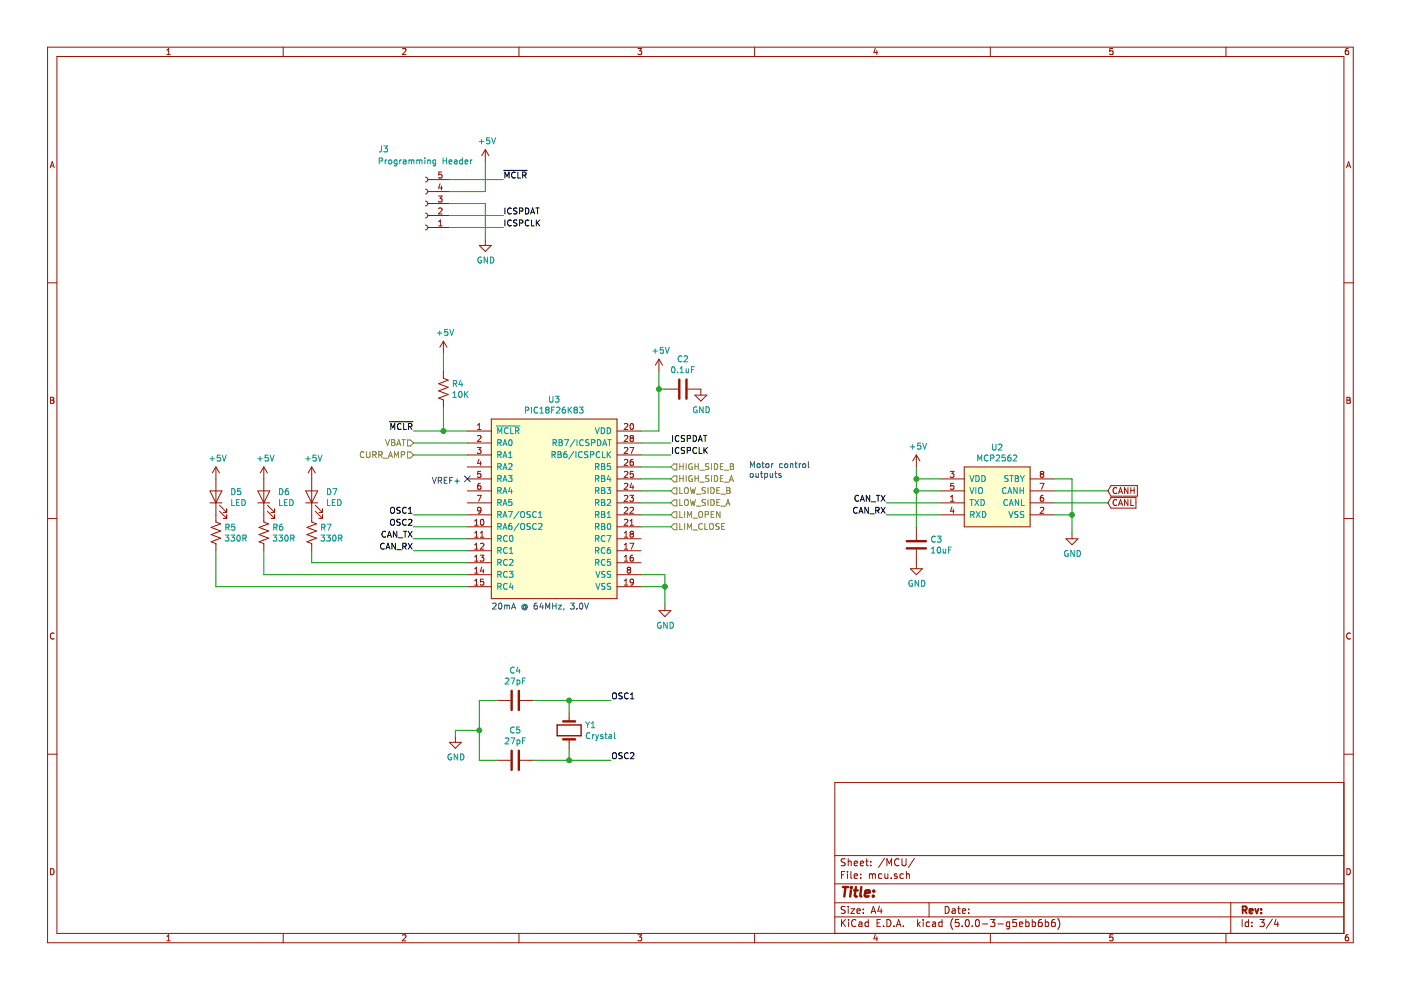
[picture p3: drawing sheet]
EESchema Schematic File Version 4
LIBS:injector-cache
EELAYER 26 0
EELAYER END
$Descr A4 11693 8268
encoding utf-8
Sheet 3 4
Title ""
Date ""
Rev ""
Comp ""
Comment1 ""
Comment2 ""
Comment3 ""
Comment4 ""
$EndDescr
$Comp
L canhw:PIC18F26K83 U?
U 1 1
P 4650 4250
AR Path="/5B9CFC89/5B9D79B7" Ref="U?"  Part="1" 
AR Path="/5B9D6FCC/5B9D79B7" Ref="U3"  Part="1" 
AR Path="/5BB12E21/5B9D79B7" Ref="U?"  Part="1" 
F 0 "U3" H 4625 5165 50  0000 C CNN
F 1 "PIC18F26K83" H 4625 5074 50  0000 C CNN
F 2 "Housings_SOIC:SOIC-28W_7.5x17.9mm_Pitch1.27mm" H 5100 4250 50  0001 C CNN
F 3 "" H 5100 4250 50  0001 C CNN
	1    4650 4250
	1    0    0    -1  
$EndComp
$Comp
L canhw:MCP2562 U?
U 1 1
P 8350 4000
AR Path="/5B9CFC89/5B9D79BE" Ref="U?"  Part="1" 
AR Path="/5B9D6FCC/5B9D79BE" Ref="U2"  Part="1" 
AR Path="/5BB12E21/5B9D79BE" Ref="U?"  Part="1" 
F 0 "U2" H 8325 4265 50  0000 C CNN
F 1 "MCP2562" H 8325 4174 50  0000 C CNN
F 2 "Housings_SOIC:SOIC-8_3.9x4.9mm_Pitch1.27mm" H 8350 4000 50  0001 C CNN
F 3 "" H 8350 4000 50  0001 C CNN
	1    8350 4000
	1    0    0    -1  
$EndComp
$Comp
L power:+5V #PWR?
U 1 1
P 7650 3900
AR Path="/5B9CFC89/5B9D79C5" Ref="#PWR?"  Part="1" 
AR Path="/5B9D6FCC/5B9D79C5" Ref="#PWR015"  Part="1" 
AR Path="/5BB12E21/5B9D79C5" Ref="#PWR?"  Part="1" 
F 0 "#PWR015" H 7650 3750 50  0001 C CNN
F 1 "+5V" H 7665 4073 50  0000 C CNN
F 2 "" H 7650 3900 50  0001 C CNN
F 3 "" H 7650 3900 50  0001 C CNN
	1    7650 3900
	1    0    0    -1  
$EndComp
Wire Wire Line
	7650 3900 7650 4000
Wire Wire Line
	7650 4100 7850 4100
Wire Wire Line
	7850 4000 7650 4000
Connection ~ 7650 4000
Wire Wire Line
	7650 4000 7650 4100
Text Label 3450 4500 2    50   ~ 0
CAN_TX
Text Label 3450 4600 2    50   ~ 0
CAN_RX
$Comp
L Connector:Conn_01x05_Female J?
U 1 1
P 3550 1700
AR Path="/5B9CFC89/5B9D79D2" Ref="J?"  Part="1" 
AR Path="/5B9D6FCC/5B9D79D2" Ref="J3"  Part="1" 
AR Path="/5BB12E21/5B9D79D2" Ref="J?"  Part="1" 
F 0 "J3" H 3900 1250 50  0000 C CNN
F 1 "Programming Header" H 3550 1350 50  0000 C CNN
F 2 "Pin_Headers:Pin_Header_Angled_1x05_Pitch2.54mm" H 3550 1700 50  0001 C CNN
F 3 "~" H 3550 1700 50  0001 C CNN
	1    3550 1700
	-1   0    0    1   
$EndComp
Text Label 4200 1500 0    50   ~ 0
~MCLR
$Comp
L power:+5V #PWR?
U 1 1
P 4050 1350
AR Path="/5B9CFC89/5B9D79DA" Ref="#PWR?"  Part="1" 
AR Path="/5B9D6FCC/5B9D79DA" Ref="#PWR010"  Part="1" 
AR Path="/5BB12E21/5B9D79DA" Ref="#PWR?"  Part="1" 
F 0 "#PWR010" H 4050 1200 50  0001 C CNN
F 1 "+5V" H 4065 1523 50  0000 C CNN
F 2 "" H 4050 1350 50  0001 C CNN
F 3 "" H 4050 1350 50  0001 C CNN
	1    4050 1350
	1    0    0    -1  
$EndComp
$Comp
L power:GND #PWR?
U 1 1
P 4050 2000
AR Path="/5B9CFC89/5B9D79E0" Ref="#PWR?"  Part="1" 
AR Path="/5B9D6FCC/5B9D79E0" Ref="#PWR011"  Part="1" 
AR Path="/5BB12E21/5B9D79E0" Ref="#PWR?"  Part="1" 
F 0 "#PWR011" H 4050 1750 50  0001 C CNN
F 1 "GND" H 4055 1827 50  0000 C CNN
F 2 "" H 4050 2000 50  0001 C CNN
F 3 "" H 4050 2000 50  0001 C CNN
	1    4050 2000
	1    0    0    -1  
$EndComp
Wire Wire Line
	4050 2000 4050 1700
Wire Wire Line
	4050 1700 3750 1700
Wire Wire Line
	4050 1600 3750 1600
Text Label 4200 1800 0    50   ~ 0
ICSPDAT
Text Label 4200 1900 0    50   ~ 0
ICSPCLK
Text Label 3450 3600 2    50   ~ 0
~MCLR
Text Label 5600 3700 0    50   ~ 0
ICSPDAT
Wire Wire Line
	5600 3700 5350 3700
Text Label 5600 3800 0    50   ~ 0
ICSPCLK
Wire Wire Line
	5600 3800 5350 3800
Wire Wire Line
	3450 3600 3700 3600
Wire Wire Line
	3700 3400 3700 3600
Connection ~ 3700 3600
Wire Wire Line
	3700 3600 3900 3600
$Comp
L power:+5V #PWR?
U 1 1
P 3700 2950
AR Path="/5B9CFC89/5B9D79FB" Ref="#PWR?"  Part="1" 
AR Path="/5B9D6FCC/5B9D79FB" Ref="#PWR012"  Part="1" 
AR Path="/5BB12E21/5B9D79FB" Ref="#PWR?"  Part="1" 
F 0 "#PWR012" H 3700 2800 50  0001 C CNN
F 1 "+5V" H 3715 3123 50  0000 C CNN
F 2 "" H 3700 2950 50  0001 C CNN
F 3 "" H 3700 2950 50  0001 C CNN
	1    3700 2950
	1    0    0    -1  
$EndComp
Wire Wire Line
	3700 2950 3700 3100
$Comp
L power:+5V #PWR?
U 1 1
P 5500 3100
AR Path="/5B9CFC89/5B9D7A02" Ref="#PWR?"  Part="1" 
AR Path="/5B9D6FCC/5B9D7A02" Ref="#PWR013"  Part="1" 
AR Path="/5BB12E21/5B9D7A02" Ref="#PWR?"  Part="1" 
F 0 "#PWR013" H 5500 2950 50  0001 C CNN
F 1 "+5V" H 5515 3273 50  0000 C CNN
F 2 "" H 5500 3100 50  0001 C CNN
F 3 "" H 5500 3100 50  0001 C CNN
	1    5500 3100
	1    0    0    -1  
$EndComp
Wire Wire Line
	5500 3600 5350 3600
$Comp
L power:GND #PWR?
U 1 1
P 5550 5050
AR Path="/5B9CFC89/5B9D7A09" Ref="#PWR?"  Part="1" 
AR Path="/5B9D6FCC/5B9D7A09" Ref="#PWR031"  Part="1" 
AR Path="/5BB12E21/5B9D7A09" Ref="#PWR?"  Part="1" 
F 0 "#PWR031" H 5550 4800 50  0001 C CNN
F 1 "GND" H 5555 4877 50  0000 C CNN
F 2 "" H 5550 5050 50  0001 C CNN
F 3 "" H 5550 5050 50  0001 C CNN
	1    5550 5050
	1    0    0    -1  
$EndComp
Wire Wire Line
	5550 5050 5550 4900
Wire Wire Line
	5550 4800 5350 4800
Wire Wire Line
	5350 4900 5550 4900
Connection ~ 5550 4900
Wire Wire Line
	5550 4900 5550 4800
Text Label 7400 4200 2    50   ~ 0
CAN_TX
Text Label 7400 4300 2    50   ~ 0
CAN_RX
Wire Wire Line
	7400 4200 7850 4200
Wire Wire Line
	7400 4300 7850 4300
$Comp
L power:GND #PWR?
U 1 1
P 8950 4450
AR Path="/5B9CFC89/5B9D7A2B" Ref="#PWR?"  Part="1" 
AR Path="/5B9D6FCC/5B9D7A2B" Ref="#PWR029"  Part="1" 
AR Path="/5BB12E21/5B9D7A2B" Ref="#PWR?"  Part="1" 
F 0 "#PWR029" H 8950 4200 50  0001 C CNN
F 1 "GND" H 8955 4277 50  0000 C CNN
F 2 "" H 8950 4450 50  0001 C CNN
F 3 "" H 8950 4450 50  0001 C CNN
	1    8950 4450
	1    0    0    -1  
$EndComp
Wire Wire Line
	8950 4450 8950 4300
Wire Wire Line
	8950 4000 8800 4000
Wire Wire Line
	8800 4300 8950 4300
Connection ~ 8950 4300
Wire Wire Line
	8950 4300 8950 4000
Wire Wire Line
	9250 4100 8800 4100
Wire Wire Line
	4050 1350 4050 1600
Wire Wire Line
	3750 1900 4200 1900
Wire Wire Line
	3750 1800 4200 1800
Wire Wire Line
	3750 1500 4200 1500
Wire Wire Line
	9250 4200 8800 4200
$Comp
L Device:C C?
U 1 1
P 7650 4550
AR Path="/5B9CFC89/5B9D7A3E" Ref="C?"  Part="1" 
AR Path="/5B9D6FCC/5B9D7A3E" Ref="C3"  Part="1" 
AR Path="/5BB12E21/5B9D7A3E" Ref="C?"  Part="1" 
F 0 "C3" H 7765 4596 50  0000 L CNN
F 1 "10uF" H 7765 4505 50  0000 L CNN
F 2 "Capacitor_SMD:C_0805_2012Metric_Pad1.15x1.40mm_HandSolder" H 7688 4400 50  0001 C CNN
F 3 "~" H 7650 4550 50  0001 C CNN
	1    7650 4550
	1    0    0    -1  
$EndComp
$Comp
L power:GND #PWR?
U 1 1
P 7650 4700
AR Path="/5B9CFC89/5B9D7A45" Ref="#PWR?"  Part="1" 
AR Path="/5B9D6FCC/5B9D7A45" Ref="#PWR030"  Part="1" 
AR Path="/5BB12E21/5B9D7A45" Ref="#PWR?"  Part="1" 
F 0 "#PWR030" H 7650 4450 50  0001 C CNN
F 1 "GND" H 7655 4527 50  0000 C CNN
F 2 "" H 7650 4700 50  0001 C CNN
F 3 "" H 7650 4700 50  0001 C CNN
	1    7650 4700
	1    0    0    -1  
$EndComp
Wire Wire Line
	7650 4400 7650 4100
Connection ~ 7650 4100
$Comp
L Device:C C?
U 1 1
P 5700 3250
AR Path="/5B9CFC89/5B9D7A4D" Ref="C?"  Part="1" 
AR Path="/5B9D6FCC/5B9D7A4D" Ref="C2"  Part="1" 
AR Path="/5BB12E21/5B9D7A4D" Ref="C?"  Part="1" 
F 0 "C2" V 5448 3250 50  0000 C CNN
F 1 "0.1uF" V 5539 3250 50  0000 C CNN
F 2 "Capacitors_SMD:C_0805_HandSoldering" H 5738 3100 50  0001 C CNN
F 3 "~" H 5700 3250 50  0001 C CNN
	1    5700 3250
	0    1    1    0   
$EndComp
$Comp
L power:GND #PWR?
U 1 1
P 5850 3250
AR Path="/5B9CFC89/5B9D7A54" Ref="#PWR?"  Part="1" 
AR Path="/5B9D6FCC/5B9D7A54" Ref="#PWR014"  Part="1" 
AR Path="/5BB12E21/5B9D7A54" Ref="#PWR?"  Part="1" 
F 0 "#PWR014" H 5850 3000 50  0001 C CNN
F 1 "GND" H 5855 3077 50  0000 C CNN
F 2 "" H 5850 3250 50  0001 C CNN
F 3 "" H 5850 3250 50  0001 C CNN
	1    5850 3250
	1    0    0    -1  
$EndComp
Wire Wire Line
	5500 3100 5500 3250
Wire Wire Line
	5550 3250 5500 3250
Connection ~ 5500 3250
Wire Wire Line
	5500 3250 5500 3600
Text Label 3450 4300 2    50   ~ 0
OSC1
Text Label 3450 4400 2    50   ~ 0
OSC2
$Comp
L Device:Crystal Y?
U 1 1
P 4750 6100
AR Path="/5B9CFC89/5B9D7A66" Ref="Y?"  Part="1" 
AR Path="/5B9D6FCC/5B9D7A66" Ref="Y1"  Part="1" 
AR Path="/5BB12E21/5B9D7A66" Ref="Y?"  Part="1" 
F 0 "Y1" V 4704 6231 50  0000 L CNN
F 1 "Crystal" V 4795 6231 50  0000 L CNN
F 2 "Crystal:Crystal_HC49-4H_Vertical" H 4750 6100 50  0001 C CNN
F 3 "~" H 4750 6100 50  0001 C CNN
	1    4750 6100
	0    1    1    0   
$EndComp
$Comp
L Device:C C?
U 1 1
P 4300 5850
AR Path="/5B9CFC89/5B9D7A6D" Ref="C?"  Part="1" 
AR Path="/5B9D6FCC/5B9D7A6D" Ref="C4"  Part="1" 
AR Path="/5BB12E21/5B9D7A6D" Ref="C?"  Part="1" 
F 0 "C4" V 4048 5850 50  0000 C CNN
F 1 "27pF" V 4139 5850 50  0000 C CNN
F 2 "Capacitors_SMD:C_0805_HandSoldering" H 4338 5700 50  0001 C CNN
F 3 "~" H 4300 5850 50  0001 C CNN
	1    4300 5850
	0    1    1    0   
$EndComp
$Comp
L Device:C C?
U 1 1
P 4300 6350
AR Path="/5B9CFC89/5B9D7A74" Ref="C?"  Part="1" 
AR Path="/5B9D6FCC/5B9D7A74" Ref="C5"  Part="1" 
AR Path="/5BB12E21/5B9D7A74" Ref="C?"  Part="1" 
F 0 "C5" V 4048 6350 50  0000 C CNN
F 1 "27pF" V 4139 6350 50  0000 C CNN
F 2 "Capacitors_SMD:C_0805_HandSoldering" H 4338 6200 50  0001 C CNN
F 3 "~" H 4300 6350 50  0001 C CNN
	1    4300 6350
	0    1    1    0   
$EndComp
Wire Wire Line
	4450 5850 4750 5850
Wire Wire Line
	4750 5850 4750 5950
Wire Wire Line
	4450 6350 4750 6350
Wire Wire Line
	4750 6350 4750 6250
Text Label 5100 5850 0    50   ~ 0
OSC1
Text Label 5100 6350 0    50   ~ 0
OSC2
Wire Wire Line
	5100 5850 4750 5850
Connection ~ 4750 5850
Wire Wire Line
	5100 6350 4750 6350
Connection ~ 4750 6350
Wire Wire Line
	4150 5850 4000 5850
Wire Wire Line
	4000 5850 4000 6100
Wire Wire Line
	4000 6350 4150 6350
$Comp
L power:GND #PWR?
U 1 1
P 3800 6150
AR Path="/5B9CFC89/5B9D7A88" Ref="#PWR?"  Part="1" 
AR Path="/5B9D6FCC/5B9D7A88" Ref="#PWR032"  Part="1" 
AR Path="/5BB12E21/5B9D7A88" Ref="#PWR?"  Part="1" 
F 0 "#PWR032" H 3800 5900 50  0001 C CNN
F 1 "GND" H 3805 5977 50  0000 C CNN
F 2 "" H 3800 6150 50  0001 C CNN
F 3 "" H 3800 6150 50  0001 C CNN
	1    3800 6150
	1    0    0    -1  
$EndComp
Wire Wire Line
	3800 6150 3800 6100
Wire Wire Line
	3800 6100 4000 6100
Connection ~ 4000 6100
Wire Wire Line
	4000 6100 4000 6350
Text HLabel 5600 4000 2    50   Input ~ 0
HIGH_SIDE_A
Text HLabel 5600 3900 2    50   Input ~ 0
HIGH_SIDE_B
Text HLabel 5600 4200 2    50   Input ~ 0
LOW_SIDE_A
Text HLabel 5600 4100 2    50   Input ~ 0
LOW_SIDE_B
Text HLabel 5600 4300 2    50   Input ~ 0
LIM_OPEN
Text HLabel 5600 4400 2    50   Input ~ 0
LIM_CLOSE
Wire Wire Line
	5600 3900 5350 3900
Wire Wire Line
	5600 4400 5350 4400
Wire Wire Line
	5600 4300 5350 4300
Wire Wire Line
	5600 4200 5350 4200
Wire Wire Line
	5600 4100 5350 4100
Wire Wire Line
	5600 4000 5350 4000
Text Notes 6250 4000 0    50   ~ 0
Motor control\noutputs
Text GLabel 9250 4100 2    50   Input ~ 0
CANH
Text GLabel 9250 4200 2    50   Input ~ 0
CANL
Text HLabel 3450 3700 0    50   Input ~ 0
VBAT
Wire Wire Line
	3450 3700 3900 3700
Text Notes 4100 5100 0    50   ~ 0
20mA @ 64MHz, 3.0V
NoConn ~ 3900 4000
Text Notes 3600 4050 0    50   ~ 0
VREF+
Text HLabel 3450 3800 0    50   Input ~ 0
CURR_AMP
Wire Wire Line
	3450 3800 3900 3800
Wire Wire Line
	3450 4300 3900 4300
Wire Wire Line
	3450 4400 3900 4400
Wire Wire Line
	3450 4500 3900 4500
Wire Wire Line
	3450 4600 3900 4600
$Comp
L Device:LED D6
U 1 1
P 2200 4150
F 0 "D6" V 2238 4033 50  0000 R CNN
F 1 "LED" V 2147 4033 50  0000 R CNN
F 2 "LED_SMD:LED_1206_3216Metric_Pad1.42x1.75mm_HandSolder" H 2200 4150 50  0001 C CNN
F 3 "~" H 2200 4150 50  0001 C CNN
	1    2200 4150
	0    -1   -1   0   
$EndComp
$Comp
L power:+5V #PWR017
U 1 1
P 2200 4000
F 0 "#PWR017" H 2200 3850 50  0001 C CNN
F 1 "+5V" H 2215 4173 50  0000 C CNN
F 2 "" H 2200 4000 50  0001 C CNN
F 3 "" H 2200 4000 50  0001 C CNN
	1    2200 4000
	1    0    0    -1  
$EndComp
$Comp
L Device:LED D7
U 1 1
P 2600 4150
F 0 "D7" V 2638 4033 50  0000 R CNN
F 1 "LED" V 2547 4033 50  0000 R CNN
F 2 "LED_SMD:LED_1206_3216Metric_Pad1.42x1.75mm_HandSolder" H 2600 4150 50  0001 C CNN
F 3 "~" H 2600 4150 50  0001 C CNN
	1    2600 4150
	0    -1   -1   0   
$EndComp
$Comp
L power:+5V #PWR028
U 1 1
P 2600 4000
F 0 "#PWR028" H 2600 3850 50  0001 C CNN
F 1 "+5V" H 2615 4173 50  0000 C CNN
F 2 "" H 2600 4000 50  0001 C CNN
F 3 "" H 2600 4000 50  0001 C CNN
	1    2600 4000
	1    0    0    -1  
$EndComp
$Comp
L Device:LED D5
U 1 1
P 1800 4150
F 0 "D5" V 1838 4033 50  0000 R CNN
F 1 "LED" V 1747 4033 50  0000 R CNN
F 2 "LED_SMD:LED_1206_3216Metric_Pad1.42x1.75mm_HandSolder" H 1800 4150 50  0001 C CNN
F 3 "~" H 1800 4150 50  0001 C CNN
	1    1800 4150
	0    -1   -1   0   
$EndComp
$Comp
L power:+5V #PWR016
U 1 1
P 1800 4000
F 0 "#PWR016" H 1800 3850 50  0001 C CNN
F 1 "+5V" H 1815 4173 50  0000 C CNN
F 2 "" H 1800 4000 50  0001 C CNN
F 3 "" H 1800 4000 50  0001 C CNN
	1    1800 4000
	1    0    0    -1  
$EndComp
Wire Wire Line
	2600 4600 2600 4700
Wire Wire Line
	2600 4700 3900 4700
Wire Wire Line
	2200 4600 2200 4800
Wire Wire Line
	2200 4800 3900 4800
Wire Wire Line
	1800 4600 1800 4900
Wire Wire Line
	1800 4900 3900 4900
$Comp
L Device:R_US R4
U 1 1
P 3700 3250
F 0 "R4" H 3768 3296 50  0000 L CNN
F 1 "10K" H 3768 3205 50  0000 L CNN
F 2 "Resistors_SMD:R_0805_HandSoldering" V 3740 3240 50  0001 C CNN
F 3 "~" H 3700 3250 50  0001 C CNN
	1    3700 3250
	1    0    0    -1  
$EndComp
$Comp
L Device:R_US R5
U 1 1
P 1800 4450
F 0 "R5" H 1868 4496 50  0000 L CNN
F 1 "330R" H 1868 4405 50  0000 L CNN
F 2 "Resistors_SMD:R_0805_HandSoldering" V 1840 4440 50  0001 C CNN
F 3 "~" H 1800 4450 50  0001 C CNN
	1    1800 4450
	1    0    0    -1  
$EndComp
$Comp
L Device:R_US R6
U 1 1
P 2200 4450
F 0 "R6" H 2268 4496 50  0000 L CNN
F 1 "330R" H 2268 4405 50  0000 L CNN
F 2 "Resistors_SMD:R_0805_HandSoldering" V 2240 4440 50  0001 C CNN
F 3 "~" H 2200 4450 50  0001 C CNN
	1    2200 4450
	1    0    0    -1  
$EndComp
$Comp
L Device:R_US R7
U 1 1
P 2600 4450
F 0 "R7" H 2668 4496 50  0000 L CNN
F 1 "330R" H 2668 4405 50  0000 L CNN
F 2 "Resistors_SMD:R_0805_HandSoldering" V 2640 4440 50  0001 C CNN
F 3 "~" H 2600 4450 50  0001 C CNN
	1    2600 4450
	1    0    0    -1  
$EndComp
$EndSCHEMATC
